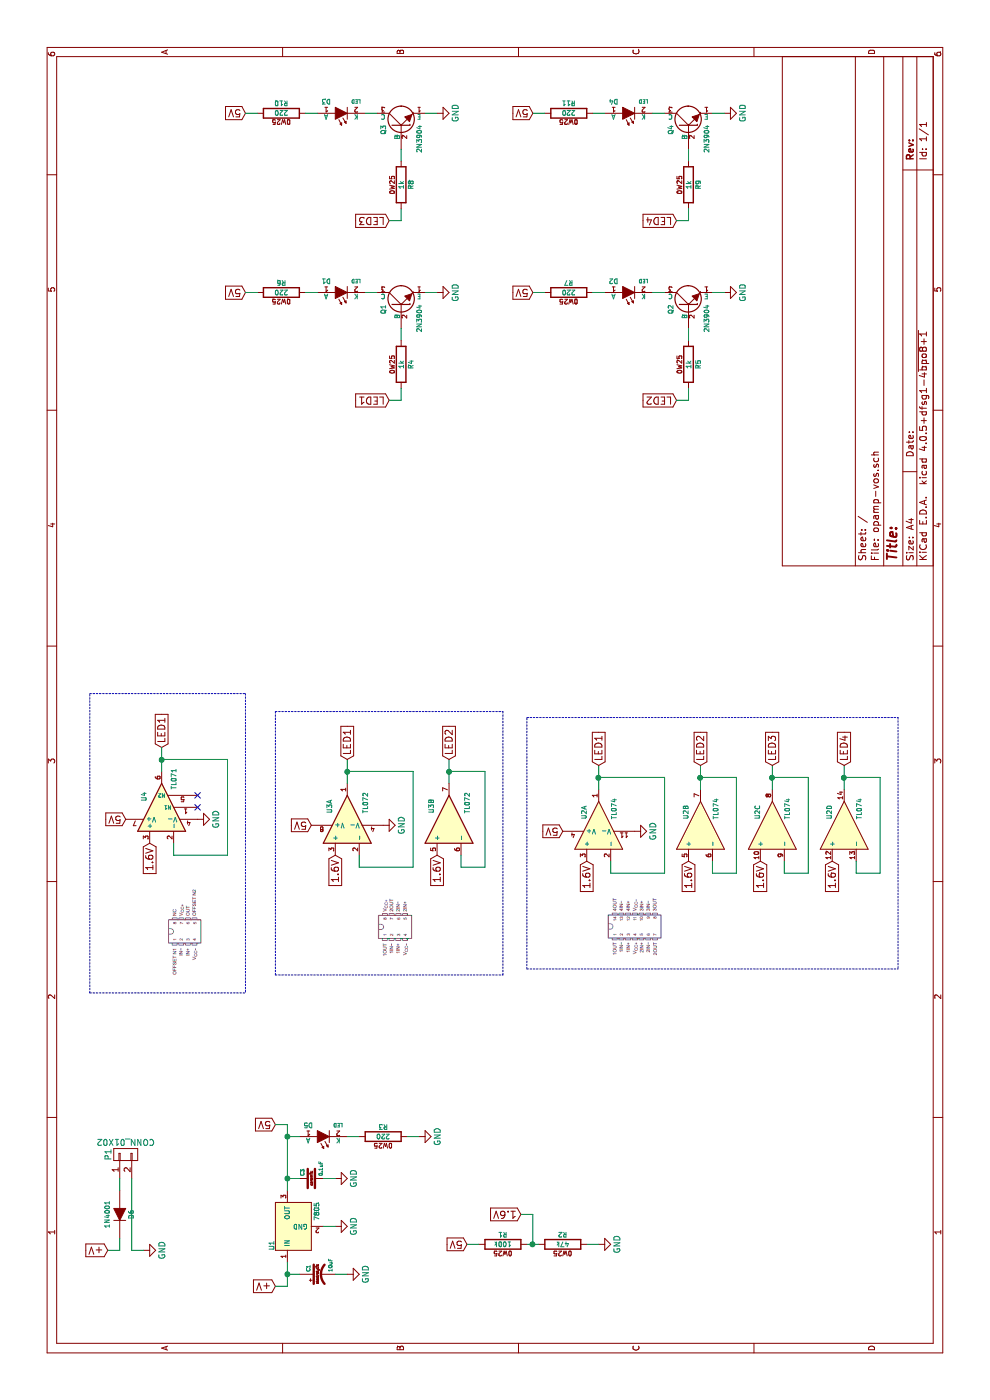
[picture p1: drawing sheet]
EESchema Schematic File Version 2
LIBS:PL_analog_ICs
LIBS:PL_capacitors
LIBS:PL_connectors
LIBS:PL_diodes
LIBS:PL_displays
LIBS:PL_inductors
LIBS:PL_LEDs
LIBS:PL_microcontrollers
LIBS:PL_mounting_holes
LIBS:PL_opamps
LIBS:PL_opto
LIBS:PL_references
LIBS:PL_regulators
LIBS:PL_relays
LIBS:PL_resistors
LIBS:PL_switchers
LIBS:PL_switches
LIBS:PL_transistors
LIBS:power
LIBS:device
LIBS:transistors
LIBS:conn
LIBS:linear
LIBS:regul
LIBS:74xx
LIBS:cmos4000
LIBS:adc-dac
LIBS:memory
LIBS:xilinx
LIBS:microcontrollers
LIBS:dsp
LIBS:microchip
LIBS:analog_switches
LIBS:motorola
LIBS:texas
LIBS:intel
LIBS:audio
LIBS:interface
LIBS:digital-audio
LIBS:philips
LIBS:display
LIBS:cypress
LIBS:siliconi
LIBS:opto
LIBS:atmel
LIBS:contrib
LIBS:valves
LIBS:opamp-vos-cache
EELAYER 25 0
EELAYER END
$Descr A4 11693 8268
encoding utf-8
Sheet 1 1
Title ""
Date ""
Rev ""
Comp ""
Comment1 ""
Comment2 ""
Comment3 ""
Comment4 ""
$EndDescr
$Comp
L 7805 U1
U 1 1
P 1450 2450
F 0 "U1" H 1250 2610 40  0000 L BNN
F 1 "7805" H 1650 2280 40  0000 R TNN
F 2 "PL_TO-220:TO-220_V_069A" H 1450 2450 60  0001 C CNN
F 3 "" H 1450 2450 60  0000 C CNN
	1    1450 2450
	1    0    0    -1  
$EndComp
$Comp
L CONN_01X02 P1
U 1 1
P 2050 1050
F 0 "P1" H 2050 1200 50  0000 C CNN
F 1 "CONN_01X02" V 2150 1050 50  0000 C CNN
F 2 "PL_connectors:BARREL_JACK_21x55" H 2050 1050 50  0001 C CNN
F 3 "" H 2050 1050 50  0000 C CNN
	1    2050 1050
	1    0    0    -1  
$EndComp
$Comp
L C_EL C1
U 1 1
P 1050 2650
F 0 "C1" H 1070 2710 30  0000 L BNN
F 1 "10uF" H 1070 2560 30  0000 L TNN
F 2 "PL_capacitors:ELCAP_10_20_V_059A" H 1088 2500 30  0001 C CNN
F 3 "" H 1050 2650 60  0000 C CNN
	1    1050 2650
	1    0    0    -1  
$EndComp
$Comp
L GND #PWR01
U 1 1
P 1250 1200
F 0 "#PWR01" H 1250 950 50  0001 C CNN
F 1 "GND" H 1250 1050 50  0000 C CNN
F 2 "" H 1250 1200 50  0000 C CNN
F 3 "" H 1250 1200 50  0000 C CNN
	1    1250 1200
	1    0    0    -1  
$EndComp
Wire Wire Line
	1850 1100 1250 1100
Wire Wire Line
	1250 1100 1250 1200
Text GLabel 1250 900  1    60   Input ~ 0
+V
Wire Wire Line
	1250 1000 1250 900 
Text GLabel 950  2300 1    60   Input ~ 0
+V
$Comp
L C_CER C3
U 1 1
P 1850 2600
F 0 "C3" H 1870 2660 30  0000 L BNN
F 1 "0.1uF" H 1870 2540 30  0000 L TNN
F 2 "PL_capacitors:CERCAP_2_059B_0805" H 1888 2450 30  0001 C CNN
F 3 "" H 1850 2600 60  0000 C CNN
	1    1850 2600
	1    0    0    -1  
$EndComp
$Comp
L GND #PWR02
U 1 1
P 1050 2900
F 0 "#PWR02" H 1050 2650 50  0001 C CNN
F 1 "GND" H 1050 2750 50  0000 C CNN
F 2 "" H 1050 2900 50  0000 C CNN
F 3 "" H 1050 2900 50  0000 C CNN
	1    1050 2900
	1    0    0    -1  
$EndComp
$Comp
L GND #PWR03
U 1 1
P 1450 2800
F 0 "#PWR03" H 1450 2550 50  0001 C CNN
F 1 "GND" H 1450 2650 50  0000 C CNN
F 2 "" H 1450 2800 50  0000 C CNN
F 3 "" H 1450 2800 50  0000 C CNN
	1    1450 2800
	1    0    0    -1  
$EndComp
$Comp
L GND #PWR04
U 1 1
P 1850 2800
F 0 "#PWR04" H 1850 2550 50  0001 C CNN
F 1 "GND" H 1850 2650 50  0000 C CNN
F 2 "" H 1850 2800 50  0000 C CNN
F 3 "" H 1850 2800 50  0000 C CNN
	1    1850 2800
	1    0    0    -1  
$EndComp
Text GLabel 2300 2300 1    60   Input ~ 0
5V
Wire Wire Line
	950  2300 950  2400
Wire Wire Line
	950  2400 1150 2400
Wire Wire Line
	1450 2700 1450 2800
Wire Wire Line
	1850 2700 1850 2800
Wire Wire Line
	1750 2400 2300 2400
Wire Wire Line
	1850 2500 1850 2400
Connection ~ 1850 2400
$Comp
L LED D5
U 1 1
P 2200 2700
F 0 "D5" H 2075 2800 40  0000 C CNN
F 1 "LED" H 2325 2800 30  0000 C CNN
F 2 "PL_LEDs:LED_3MM_069A" H 2200 2700 60  0001 C CNN
F 3 "" H 2200 2700 60  0000 C CNN
	1    2200 2700
	0    1    1    0   
$EndComp
$Comp
L R_0W25 R3
U 1 1
P 2200 3200
F 0 "R3" V 2280 3200 40  0000 C CNN
F 1 "220" V 2200 3200 40  0000 C CNN
F 2 "PL_resistors:R_AXIAL_0W25_059A_PL" V 2130 3200 30  0001 C CNN
F 3 "" H 2200 3200 30  0000 C CNN
	1    2200 3200
	1    0    0    -1  
$EndComp
$Comp
L GND #PWR05
U 1 1
P 2200 3500
F 0 "#PWR05" H 2200 3250 50  0001 C CNN
F 1 "GND" H 2200 3350 50  0000 C CNN
F 2 "" H 2200 3500 50  0000 C CNN
F 3 "" H 2200 3500 50  0000 C CNN
	1    2200 3500
	1    0    0    -1  
$EndComp
Wire Wire Line
	2200 3400 2200 3500
Wire Wire Line
	2200 2900 2200 3000
Wire Wire Line
	2200 2400 2200 2500
$Comp
L 2N3904 Q1
U 1 1
P 9150 3350
F 0 "Q1" H 9150 3500 40  0000 R CNN
F 1 "2N3904" H 9150 3200 40  0000 R CNN
F 2 "PL_TO-92:TO-92_Q_EBC_059Bo_PL" H 9150 3350 60  0001 C CNN
F 3 "" H 9150 3350 60  0000 C CNN
	1    9150 3350
	1    0    0    -1  
$EndComp
$Comp
L LED D1
U 1 1
P 9250 2850
F 0 "D1" H 9125 2950 40  0000 C CNN
F 1 "LED" H 9375 2950 30  0000 C CNN
F 2 "PL_LEDs:LED_3MM_069A" H 9250 2850 60  0001 C CNN
F 3 "" H 9250 2850 60  0000 C CNN
	1    9250 2850
	0    1    1    0   
$EndComp
$Comp
L R_0W25 R6
U 1 1
P 9250 2350
F 0 "R6" V 9330 2350 40  0000 C CNN
F 1 "220" V 9250 2350 40  0000 C CNN
F 2 "PL_resistors:R_AXIAL_0W25_059A_PL" V 9180 2350 30  0001 C CNN
F 3 "" H 9250 2350 30  0000 C CNN
	1    9250 2350
	1    0    0    -1  
$EndComp
$Comp
L GND #PWR06
U 1 1
P 9250 3650
F 0 "#PWR06" H 9250 3400 50  0001 C CNN
F 1 "GND" H 9250 3500 50  0000 C CNN
F 2 "" H 9250 3650 50  0000 C CNN
F 3 "" H 9250 3650 50  0000 C CNN
	1    9250 3650
	1    0    0    -1  
$EndComp
Text GLabel 9250 2050 1    60   Input ~ 0
5V
Wire Wire Line
	9250 2050 9250 2150
Wire Wire Line
	9250 2550 9250 2650
Wire Wire Line
	9250 3050 9250 3150
Wire Wire Line
	9250 3550 9250 3650
$Comp
L 2N3904 Q2
U 1 1
P 9150 5750
F 0 "Q2" H 9150 5900 40  0000 R CNN
F 1 "2N3904" H 9150 5600 40  0000 R CNN
F 2 "PL_TO-92:TO-92_Q_EBC_059Bo_PL" H 9150 5750 60  0001 C CNN
F 3 "" H 9150 5750 60  0000 C CNN
	1    9150 5750
	1    0    0    -1  
$EndComp
$Comp
L LED D2
U 1 1
P 9250 5250
F 0 "D2" H 9125 5350 40  0000 C CNN
F 1 "LED" H 9375 5350 30  0000 C CNN
F 2 "PL_LEDs:LED_3MM_069A" H 9250 5250 60  0001 C CNN
F 3 "" H 9250 5250 60  0000 C CNN
	1    9250 5250
	0    1    1    0   
$EndComp
$Comp
L R_0W25 R7
U 1 1
P 9250 4750
F 0 "R7" V 9330 4750 40  0000 C CNN
F 1 "220" V 9250 4750 40  0000 C CNN
F 2 "PL_resistors:R_AXIAL_0W25_059A_PL" V 9180 4750 30  0001 C CNN
F 3 "" H 9250 4750 30  0000 C CNN
	1    9250 4750
	1    0    0    -1  
$EndComp
$Comp
L GND #PWR07
U 1 1
P 9250 6050
F 0 "#PWR07" H 9250 5800 50  0001 C CNN
F 1 "GND" H 9250 5900 50  0000 C CNN
F 2 "" H 9250 6050 50  0000 C CNN
F 3 "" H 9250 6050 50  0000 C CNN
	1    9250 6050
	1    0    0    -1  
$EndComp
Text GLabel 9250 4450 1    60   Input ~ 0
5V
Wire Wire Line
	9250 4450 9250 4550
Wire Wire Line
	9250 4950 9250 5050
Wire Wire Line
	9250 5450 9250 5550
Wire Wire Line
	9250 5950 9250 6050
$Comp
L 2N3904 Q3
U 1 1
P 10650 3350
F 0 "Q3" H 10650 3500 40  0000 R CNN
F 1 "2N3904" H 10650 3200 40  0000 R CNN
F 2 "PL_TO-92:TO-92_Q_EBC_059Bo_PL" H 10650 3350 60  0001 C CNN
F 3 "" H 10650 3350 60  0000 C CNN
	1    10650 3350
	1    0    0    -1  
$EndComp
$Comp
L LED D3
U 1 1
P 10750 2850
F 0 "D3" H 10625 2950 40  0000 C CNN
F 1 "LED" H 10875 2950 30  0000 C CNN
F 2 "PL_LEDs:LED_3MM_069A" H 10750 2850 60  0001 C CNN
F 3 "" H 10750 2850 60  0000 C CNN
	1    10750 2850
	0    1    1    0   
$EndComp
$Comp
L R_0W25 R10
U 1 1
P 10750 2350
F 0 "R10" V 10830 2350 40  0000 C CNN
F 1 "220" V 10750 2350 40  0000 C CNN
F 2 "PL_resistors:R_AXIAL_0W25_059A_PL" V 10680 2350 30  0001 C CNN
F 3 "" H 10750 2350 30  0000 C CNN
	1    10750 2350
	1    0    0    -1  
$EndComp
$Comp
L GND #PWR08
U 1 1
P 10750 3650
F 0 "#PWR08" H 10750 3400 50  0001 C CNN
F 1 "GND" H 10750 3500 50  0000 C CNN
F 2 "" H 10750 3650 50  0000 C CNN
F 3 "" H 10750 3650 50  0000 C CNN
	1    10750 3650
	1    0    0    -1  
$EndComp
Text GLabel 10750 2050 1    60   Input ~ 0
5V
Wire Wire Line
	10750 2050 10750 2150
Wire Wire Line
	10750 2550 10750 2650
Wire Wire Line
	10750 3050 10750 3150
Wire Wire Line
	10750 3550 10750 3650
$Comp
L 2N3904 Q4
U 1 1
P 10650 5750
F 0 "Q4" H 10650 5900 40  0000 R CNN
F 1 "2N3904" H 10650 5600 40  0000 R CNN
F 2 "PL_TO-92:TO-92_Q_EBC_059Bo_PL" H 10650 5750 60  0001 C CNN
F 3 "" H 10650 5750 60  0000 C CNN
	1    10650 5750
	1    0    0    -1  
$EndComp
$Comp
L LED D4
U 1 1
P 10750 5250
F 0 "D4" H 10625 5350 40  0000 C CNN
F 1 "LED" H 10875 5350 30  0000 C CNN
F 2 "PL_LEDs:LED_3MM_069A" H 10750 5250 60  0001 C CNN
F 3 "" H 10750 5250 60  0000 C CNN
	1    10750 5250
	0    1    1    0   
$EndComp
$Comp
L R_0W25 R11
U 1 1
P 10750 4750
F 0 "R11" V 10830 4750 40  0000 C CNN
F 1 "220" V 10750 4750 40  0000 C CNN
F 2 "PL_resistors:R_AXIAL_0W25_059A_PL" V 10680 4750 30  0001 C CNN
F 3 "" H 10750 4750 30  0000 C CNN
	1    10750 4750
	1    0    0    -1  
$EndComp
$Comp
L GND #PWR09
U 1 1
P 10750 6050
F 0 "#PWR09" H 10750 5800 50  0001 C CNN
F 1 "GND" H 10750 5900 50  0000 C CNN
F 2 "" H 10750 6050 50  0000 C CNN
F 3 "" H 10750 6050 50  0000 C CNN
	1    10750 6050
	1    0    0    -1  
$EndComp
Text GLabel 10750 4450 1    60   Input ~ 0
5V
Wire Wire Line
	10750 4450 10750 4550
Wire Wire Line
	10750 4950 10750 5050
Wire Wire Line
	10750 5450 10750 5550
Wire Wire Line
	10750 5950 10750 6050
$Comp
L TL072 U3
U 1 1
P 4850 2900
F 0 "U3" H 4900 3050 40  0000 L CNN
F 1 "TL072" H 4900 2750 40  0000 L CNN
F 2 "PL_DIP:DIP8_059A_PL" H 4850 2900 50  0001 C CNN
F 3 "" H 4850 2900 50  0000 C CNN
	1    4850 2900
	1    0    0    -1  
$EndComp
$Comp
L TL072 U3
U 2 1
P 4850 3750
F 0 "U3" H 4900 3900 40  0000 L CNN
F 1 "TL072" H 4900 3600 40  0000 L CNN
F 2 "PL_DIP:DIP8_059A_PL" H 4850 3750 50  0001 C CNN
F 3 "" H 4850 3750 50  0000 C CNN
	2    4850 3750
	1    0    0    -1  
$EndComp
$Comp
L GND #PWR010
U 1 1
P 4800 3200
F 0 "#PWR010" H 4800 2950 50  0001 C CNN
F 1 "GND" H 4800 3050 50  0000 C CNN
F 2 "" H 4800 3200 50  0000 C CNN
F 3 "" H 4800 3200 50  0000 C CNN
	1    4800 3200
	1    0    0    -1  
$EndComp
Text GLabel 4800 2600 1    60   Input ~ 0
5V
$Comp
L R_0W25 R4
U 1 1
P 8650 3350
F 0 "R4" V 8730 3350 40  0000 C CNN
F 1 "1k" V 8650 3350 40  0000 C CNN
F 2 "PL_resistors:R_AXIAL_0W25_059A_PL" V 8580 3350 30  0001 C CNN
F 3 "" H 8650 3350 30  0000 C CNN
	1    8650 3350
	0    1    1    0   
$EndComp
$Comp
L R_0W25 R1
U 1 1
P 1300 4200
F 0 "R1" V 1380 4200 40  0000 C CNN
F 1 "100k" V 1300 4200 40  0000 C CNN
F 2 "PL_resistors:R_AXIAL_0W25_059A_PL" V 1230 4200 30  0001 C CNN
F 3 "" H 1300 4200 30  0000 C CNN
	1    1300 4200
	1    0    0    -1  
$EndComp
$Comp
L R_0W25 R2
U 1 1
P 1300 4700
F 0 "R2" V 1380 4700 40  0000 C CNN
F 1 "47k" V 1300 4700 40  0000 C CNN
F 2 "PL_resistors:R_AXIAL_0W25_059A_PL" V 1230 4700 30  0001 C CNN
F 3 "" H 1300 4700 30  0000 C CNN
	1    1300 4700
	1    0    0    -1  
$EndComp
$Comp
L GND #PWR011
U 1 1
P 1300 5000
F 0 "#PWR011" H 1300 4750 50  0001 C CNN
F 1 "GND" H 1300 4850 50  0000 C CNN
F 2 "" H 1300 5000 50  0000 C CNN
F 3 "" H 1300 5000 50  0000 C CNN
	1    1300 5000
	1    0    0    -1  
$EndComp
Wire Wire Line
	1300 4900 1300 5000
Wire Wire Line
	1300 4400 1300 4500
Wire Wire Line
	2300 2400 2300 2300
Connection ~ 2200 2400
Text GLabel 1300 3900 1    60   Input ~ 0
5V
Wire Wire Line
	1300 3900 1300 4000
Text GLabel 1550 4350 1    60   Input ~ 0
1.6V
Wire Wire Line
	1300 4450 1550 4450
Wire Wire Line
	1550 4450 1550 4350
Connection ~ 1300 4450
Text GLabel 4550 2800 0    60   Input ~ 0
1.6V
Text GLabel 4550 3650 0    60   Input ~ 0
1.6V
Wire Wire Line
	4550 3000 4450 3000
Wire Wire Line
	4450 3000 4450 3450
Wire Wire Line
	4450 3450 5250 3450
Wire Wire Line
	5250 3450 5250 2900
Wire Wire Line
	5150 2900 5350 2900
Wire Wire Line
	8850 3350 8950 3350
Text GLabel 8350 3250 1    60   Input ~ 0
LED1
Wire Wire Line
	8350 3250 8350 3350
Wire Wire Line
	8350 3350 8450 3350
$Comp
L R_0W25 R5
U 1 1
P 8650 5750
F 0 "R5" V 8730 5750 40  0000 C CNN
F 1 "1k" V 8650 5750 40  0000 C CNN
F 2 "PL_resistors:R_AXIAL_0W25_059A_PL" V 8580 5750 30  0001 C CNN
F 3 "" H 8650 5750 30  0000 C CNN
	1    8650 5750
	0    1    1    0   
$EndComp
$Comp
L R_0W25 R8
U 1 1
P 10150 3350
F 0 "R8" V 10230 3350 40  0000 C CNN
F 1 "1k" V 10150 3350 40  0000 C CNN
F 2 "PL_resistors:R_AXIAL_0W25_059A_PL" V 10080 3350 30  0001 C CNN
F 3 "" H 10150 3350 30  0000 C CNN
	1    10150 3350
	0    1    1    0   
$EndComp
$Comp
L R_0W25 R9
U 1 1
P 10150 5750
F 0 "R9" V 10230 5750 40  0000 C CNN
F 1 "1k" V 10150 5750 40  0000 C CNN
F 2 "PL_resistors:R_AXIAL_0W25_059A_PL" V 10080 5750 30  0001 C CNN
F 3 "" H 10150 5750 30  0000 C CNN
	1    10150 5750
	0    1    1    0   
$EndComp
Wire Wire Line
	10350 5750 10450 5750
Wire Wire Line
	10350 3350 10450 3350
Wire Wire Line
	8850 5750 8950 5750
Text GLabel 8350 5650 1    60   Input ~ 0
LED2
Text GLabel 9850 3250 1    60   Input ~ 0
LED3
Text GLabel 9850 5650 1    60   Input ~ 0
LED4
Wire Wire Line
	9850 5650 9850 5750
Wire Wire Line
	9850 5750 9950 5750
Wire Wire Line
	9850 3250 9850 3350
Wire Wire Line
	9850 3350 9950 3350
Wire Wire Line
	8350 5650 8350 5750
Wire Wire Line
	8350 5750 8450 5750
Text GLabel 5350 2900 2    60   Input ~ 0
LED1
Connection ~ 5250 2900
Wire Wire Line
	4550 3850 4450 3850
Wire Wire Line
	4450 3850 4450 4050
Wire Wire Line
	4450 4050 5250 4050
Wire Wire Line
	5250 4050 5250 3750
Wire Wire Line
	5150 3750 5350 3750
Text GLabel 5450 1350 2    60   Input ~ 0
LED1
Connection ~ 5250 3750
$Comp
L TL071 U4
U 1 1
P 4950 1350
F 0 "U4" H 5000 1500 40  0000 L CNN
F 1 "TL071" H 5100 1250 40  0000 L CNN
F 2 "PL_DIP:DIP8_059A_PL" H 4950 1350 50  0001 C CNN
F 3 "" H 4950 1350 50  0000 C CNN
	1    4950 1350
	1    0    0    -1  
$EndComp
$Comp
L TL074 U2
U 1 1
P 4800 5000
F 0 "U2" H 4850 5125 40  0000 L CNN
F 1 "TL074" H 4850 4875 40  0000 L CNN
F 2 "PL_DIP:DIP14_PL" H 4800 5000 60  0001 C CNN
F 3 "" H 4800 5000 60  0000 C CNN
	1    4800 5000
	1    0    0    -1  
$EndComp
Text GLabel 4650 1250 0    60   Input ~ 0
1.6V
Text GLabel 4850 1050 1    60   Input ~ 0
5V
$Comp
L GND #PWR012
U 1 1
P 4850 1650
F 0 "#PWR012" H 4850 1400 50  0001 C CNN
F 1 "GND" H 4850 1500 50  0000 C CNN
F 2 "" H 4850 1650 50  0000 C CNN
F 3 "" H 4850 1650 50  0000 C CNN
	1    4850 1650
	1    0    0    -1  
$EndComp
NoConn ~ 4950 1650
NoConn ~ 5050 1650
Wire Wire Line
	4650 1450 4550 1450
Wire Wire Line
	4550 1450 4550 1900
Wire Wire Line
	4550 1900 5350 1900
Wire Wire Line
	5350 1900 5350 1350
Wire Wire Line
	5250 1350 5450 1350
Connection ~ 5350 1350
Text GLabel 5350 3750 2    60   Input ~ 0
LED2
$Comp
L TL074 U2
U 2 1
P 4800 5850
F 0 "U2" H 4850 5975 40  0000 L CNN
F 1 "TL074" H 4850 5725 40  0000 L CNN
F 2 "PL_DIP:DIP14_PL" H 4800 5850 60  0001 C CNN
F 3 "" H 4800 5850 60  0000 C CNN
	2    4800 5850
	1    0    0    -1  
$EndComp
$Comp
L TL074 U2
U 3 1
P 4800 6450
F 0 "U2" H 4850 6575 40  0000 L CNN
F 1 "TL074" H 4850 6325 40  0000 L CNN
F 2 "PL_DIP:DIP14_PL" H 4800 6450 60  0001 C CNN
F 3 "" H 4800 6450 60  0000 C CNN
	3    4800 6450
	1    0    0    -1  
$EndComp
$Comp
L TL074 U2
U 4 1
P 4800 7050
F 0 "U2" H 4850 7175 40  0000 L CNN
F 1 "TL074" H 4850 6925 40  0000 L CNN
F 2 "PL_DIP:DIP14_PL" H 4800 7050 60  0001 C CNN
F 3 "" H 4800 7050 60  0000 C CNN
	4    4800 7050
	1    0    0    -1  
$EndComp
Text GLabel 4750 4700 1    60   Input ~ 0
5V
$Comp
L GND #PWR013
U 1 1
P 4750 5300
F 0 "#PWR013" H 4750 5050 50  0001 C CNN
F 1 "GND" H 4750 5150 50  0000 C CNN
F 2 "" H 4750 5300 50  0000 C CNN
F 3 "" H 4750 5300 50  0000 C CNN
	1    4750 5300
	1    0    0    -1  
$EndComp
Text GLabel 4500 4900 0    60   Input ~ 0
1.6V
Text GLabel 4500 5750 0    60   Input ~ 0
1.6V
Text GLabel 4500 6350 0    60   Input ~ 0
1.6V
Text GLabel 4500 6950 0    60   Input ~ 0
1.6V
Wire Wire Line
	4500 5100 4400 5100
Wire Wire Line
	4400 5100 4400 5550
Wire Wire Line
	4400 5550 5200 5550
Wire Wire Line
	5200 5550 5200 5000
Wire Wire Line
	5100 5000 5300 5000
Connection ~ 5200 5000
Text GLabel 5300 5000 2    60   Input ~ 0
LED1
Wire Wire Line
	4500 5950 4400 5950
Wire Wire Line
	4400 5950 4400 6150
Wire Wire Line
	4400 6150 5200 6150
Wire Wire Line
	5200 6150 5200 5850
Wire Wire Line
	5100 5850 5300 5850
Connection ~ 5200 5850
Text GLabel 5300 5850 2    60   Input ~ 0
LED2
Wire Wire Line
	4500 6550 4400 6550
Wire Wire Line
	4400 6550 4400 6750
Wire Wire Line
	4400 6750 5200 6750
Wire Wire Line
	5200 6750 5200 6450
Wire Wire Line
	5100 6450 5300 6450
Connection ~ 5200 6450
Wire Wire Line
	4500 7150 4400 7150
Wire Wire Line
	4400 7150 4400 7350
Wire Wire Line
	4400 7350 5200 7350
Wire Wire Line
	5200 7350 5200 7050
Wire Wire Line
	5100 7050 5300 7050
Connection ~ 5200 7050
Text GLabel 5300 6450 2    60   Input ~ 0
LED3
Text GLabel 5300 7050 2    60   Input ~ 0
LED4
Wire Notes Line
	3400 750  3400 2050
Wire Notes Line
	3400 750  5900 750 
Wire Notes Line
	5900 750  5900 2050
Wire Notes Line
	5900 2050 3400 2050
Wire Notes Line
	3550 2300 3550 4200
Wire Notes Line
	3550 2300 5750 2300
Wire Notes Line
	5750 2300 5750 4200
Wire Notes Line
	5750 4200 3550 4200
Wire Notes Line
	3600 4400 3600 7500
Wire Notes Line
	3600 4400 5700 4400
Wire Notes Line
	5700 4400 5700 7500
Wire Notes Line
	5700 7500 3600 7500
Wire Wire Line
	1050 2500 1050 2400
Connection ~ 1050 2400
Wire Wire Line
	1050 2800 1050 2900
$Comp
L DIODE D6
U 1 1
P 1550 1000
F 0 "D6" H 1550 1100 40  0000 C CNN
F 1 "1N4001" H 1550 900 40  0000 C CNN
F 2 "PL_diodes:DIODE_1A_069A_PL" H 1550 1000 60  0001 C CNN
F 3 "" H 1550 1000 60  0000 C CNN
	1    1550 1000
	-1   0    0    1   
$EndComp
Wire Wire Line
	1850 1000 1750 1000
Wire Wire Line
	1350 1000 1250 1000
$EndSCHEMATC
